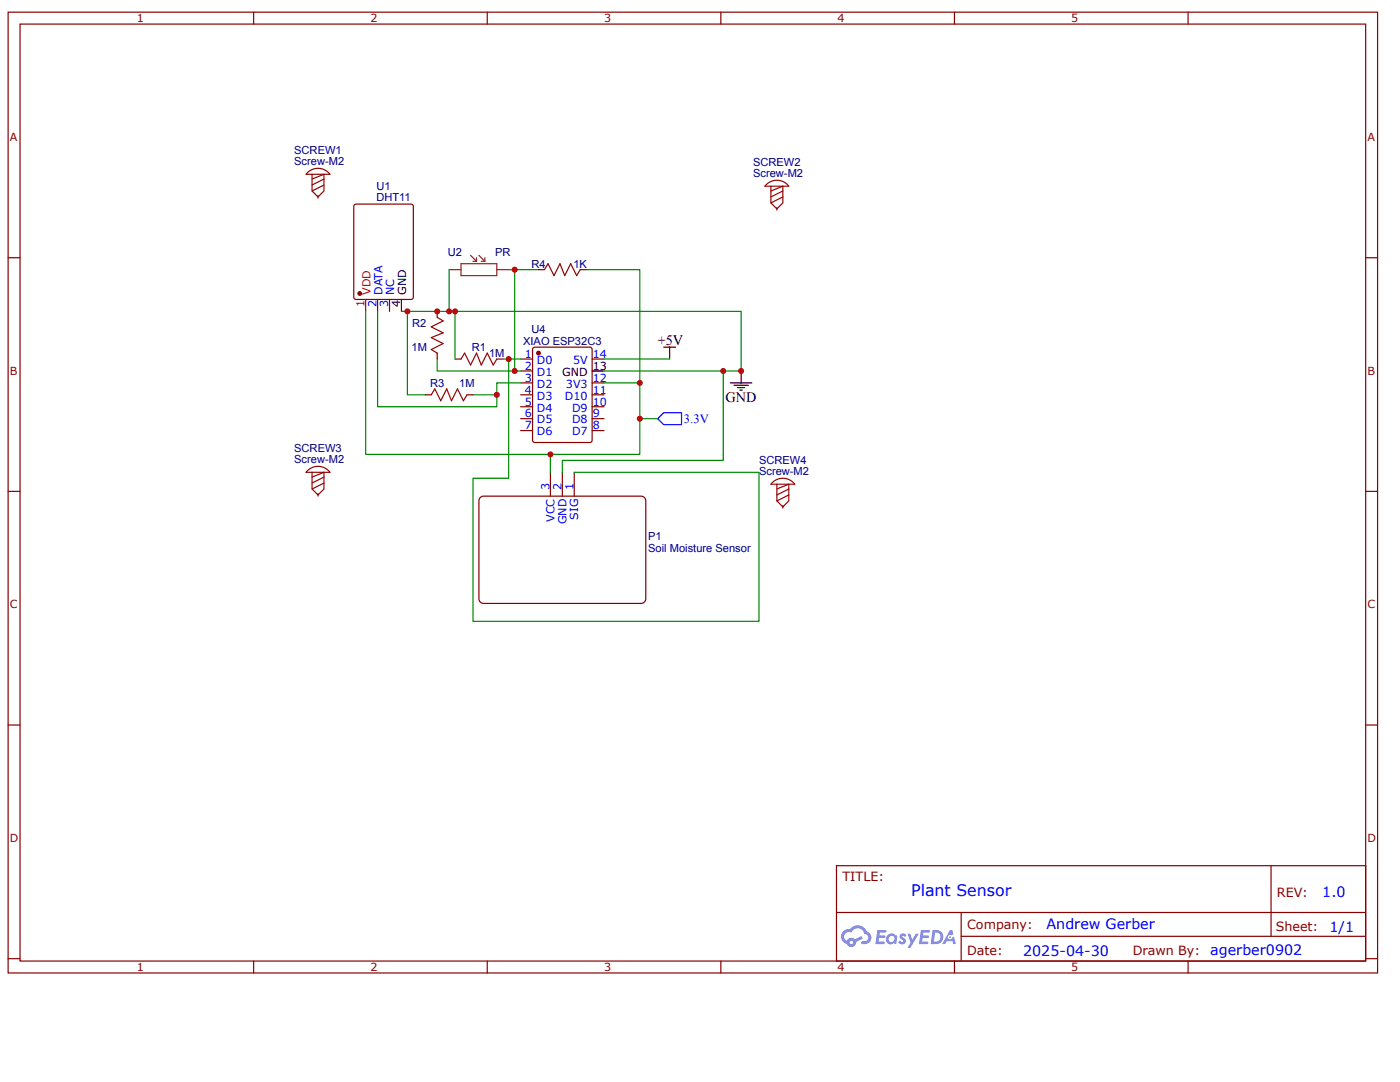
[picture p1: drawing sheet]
<svg xmlns="http://www.w3.org/2000/svg" width="279mm" height="216mm" viewBox="0 0 279 216" stroke-linecap="round" stroke-linejoin="round" font-family="sans-serif">
<g fill="none" stroke="#800" stroke-width=".24">
<path d="M1.6 2.4h273.3v191.7h-273.3zM4 4.8h268.5v187h-268.5zM50.6 2.4v2.4M97.2 2.4v2.4M143.9 2.4v2.4M190.5 2.4v2.4M237.1 2.4v2.4M1.6 51.4h2.4M272.5 51.4h2.4M1.6 98h2.4M272.5 98h2.4M1.6 144.7h2.4"/>
<path d="M272.5 144.7h2.4M166.9 172.7h105.6v19.1h-105.6zM253.7 172.8v14M1.6 191.3h2.4M50.6 191.8v2.3M97.2 191.8v2.3M143.9 191.8v2.3M167 182.1h105.5M190.5 191.8v2.3M191.8 186.8h80.7M191.8 182.1v9.5M237.1 191.8v2.3"/>
<path d="M272.5 191.3h2.4"/>
</g>
<g fill="#58f">
<path d="M179.7 186.4l.5-.1h.4l.3 .3-.3 .4a.31 .31 0 0 0-.2-.3 .31 .31 0 0 0-.4 .1l.1 .1a.8 .8 0 0 1 .6 .6 .8 .8 0 0 1-.2 .8l-.7 .1-.5-.4 .3-.3 .5 .3 .2-.3a1.11 1.11 0 0 1-.7-1.2z"/>
<path d="M181.1 186.3h.5l.5 1.2 .7-1.2h.6l-1.7 2.8h-.6l.6-1z"/>
<path d="M175.1 185.6l1.7 .1 .1 .1-.2 .3h-1.1l-.1 .6h1l.2 .2-.2 .3h-1.1l-.1 .7h1l.2 .1v.3l-1.8 .1z"/>
<path d="M183.8 185.6l1.7 .1 .1 .1-.2 .3h-1.1l-.1 .6h1l.2 .2-.2 .3-1.1-.1-.1 .8h1l.2 .1v.3l-1.8 .1z"/>
<path d="M189.6 185.6h.4l.3 .8-.4 .2a.46 .46 0 0 0-.7 .2 .46 .46 0 0 0 .3 .7 .46 .46 0 0 0 .6-.4l.3-.2 .4 1.5h-.6l-.1-.6h-1.2l-.3 .6h-.6z"/>
<path d="M186.1 185.6l-.4 2.8h.9a1.42 1.42 0 0 0 1.7-1.4 1.42 1.42 0 0 0-1.7-1.4zM186.6 186.1a.96 .96 0 0 1 1.1 1.1 .96 .96 0 0 1-1.3 .7z"/>
<path d="M177.2 186.5a1.04 1.04 0 0 0-.2 1.5 1.04 1.04 0 0 0 1.4 .2l.5 .2 .2-1.6-.4-.2a.94 .94 0 0 0-1.5-.1zM177.3 187.4a.62 .62 0 0 1 1.2 0 .62 .62 0 0 1-1.2 0z"/>
<path d="M168.3 185.8a1.48 1.48 0 0 0 .7 2.5 .95 .95 0 0 0 1.1 .7 .95 .95 0 0 0 .7-1l1.4-.7-.3-.5-1.3 .6a.96 .96 0 0 0-1.6 .3 .93 .93 0 0 1-.4-1.3 .93 .93 0 0 1 1.3-.3 1.4 1.4 0 0 1 1.4-.9 1.4 1.4 0 0 1 1.3 1.2 .77 .77 0 0 1 .7 .9 .77 .77 0 0 1-1.2 .5l-.2 .1v.3a1.31 1.31 0 0 0 1.8-.6 1.31 1.31 0 0 0-.7-1.7 2.06 2.06 0 0 0-3.5-.5l-.7 .1zM169.5 188.1a.4 .4 0 0 1 .8 0 .4 .4 0 0 1-.8 0z"/>
<circle cx="189.6" cy="187" r=".18"/>
</g>
<path d="M106.4 69.4l.4-.1h10.9l.4 .2 .1 18.3-.2 .4-11.2 .1-.4-.2-.1-18.4z" fill="none" stroke="#800" stroke-width=".24"/>
<circle cx="107.5" cy="70.5" r=".36" fill="#800"/>
<g fill="none" stroke="#800" stroke-width=".24">
<path d="M70.7 40.9l.4-.2h10.9l.4 .2 .1 18.4-.2 .4-11.2 .1-.4-.3-.1-18.3zM103.9 71.6h2.4M103.9 74h2.4M103.9 76.4h2.4M103.9 78.8h2.4M118.2 71.6h2.4M118.2 76.4h2.4M118.2 78.8h2.4M103.9 81.2h2.4M103.9 83.5h2.4M103.9 85.9h2.4M118.2 81.2h2.4"/>
<path d="M118.2 83.5h2.4M118.2 85.9h2.4"/>
<circle cx="107.5" cy="70.5" r=".36"/>
</g>
<path d="M118.2 74h2.4M132.4 69.3h2.4M133.6 69.3v2.3M145.8 76.4h4.2M146.5 76.9h2.8M147.2 77.4h1.4M147.7 77.8h.4M147.9 74v2.4" fill="none" stroke="#000" stroke-width=".24"/>
<path d="M80.1 62.1h67.8v11.9h-27.3M120.6 76.4h7.1v7.1h3.6M120.6 71.6h13" fill="none" stroke="#080" stroke-width=".24"/>
<path d="M131.3 83.5l1.1-1.2h3.6v2.4h-3.6z" fill="none" stroke="#00f" stroke-width=".24"/>
<circle cx="71.8" cy="58.6" r=".36" fill="#800"/>
<g fill="none" stroke="#800" stroke-width=".24">
<path d="M75.4 59.8v2.3M77.7 59.8v2.3M107.5 53.8h1.2M115.8 53.8h1.2M84.9 78.8h1.2M87.3 62.1v1.2M87.3 70.5v1.1M90.8 71.6h1.2M93.2 78.8h1.2M99.1 71.6h1.2"/>
<circle cx="71.8" cy="58.6" r=".36"/>
</g>
<path d="M73 59.8v2.3" fill="none" stroke="#f00" stroke-width=".24"/>
<path d="M80.1 59.8v2.3" fill="none" stroke="#000" stroke-width=".24"/>
<path d="M89.6 53.8v8.3M107.5 53.8h-4.8v20.2M117 53.8h10.7v22.6M73 62.1v28.6h54.7v-7.2M75.4 62.1v19.1h23.7v-2.4M81.3 62.1v16.7h3.6M87.3 71.6v2.4h16.6M90.8 62.1v9.5M100.3 71.6h3.6M103.9 76.4h-4.8v2.4h-4.7" fill="none" stroke="#080" stroke-width=".24"/>
<path d="M108.7 53.8l.7-1.2 1.2 2.4 1.2-2.4 .9 2.4 1.2-2.4 1.2 2.4 .7-1.2M86.1 78.8l.7-1.2 1.2 2.4 1.2-2.4 .9 2.4 1.2-2.4 1.2 2.4 .7-1.2M87.3 63.3l1.1 .7-2.3 1.2 2.3 1.2-2.3 1 2.3 1.2-2.3 1.1 1.2 .8M92 71.6l.7-1.1 1.2 2.3 1.2-2.3 1 2.3 1.1-2.3 1.2 2.3 .7-1.2" fill="none" stroke="#a00000" stroke-width=".24"/>
<path d="M89.6 53.8h2.4M92 52.6h7.1v2.4h-7.1zM93.9 51l1.2 1.1M94.4 52.1h.7M95.1 51.4v.7M95.6 51l1.2 1.1M96.1 52.1h.7M96.8 51.4v.7M99.1 53.8h2.4" fill="none" stroke="#8d2323" stroke-width=".24"/>
<path d="M95.9 99.3l.6-.3h31.4a.95 .95 0 0 1 1 1v19.5a.95 .95 0 0 1-1 .9h-31.4a.95 .95 0 0 1-.9-.9v-19.5z" fill="#fff"/>
<path d="M95.9 99.3l.6-.3h31.4a.95 .95 0 0 1 1 1v19.5a.95 .95 0 0 1-1 .9h-31.4a.95 .95 0 0 1-.9-.9v-19.5z" fill="none" stroke="#800000" stroke-width=".24"/>
<path d="M63.5 39.1v.4M155 41.4v.5M63.5 98.5v.5M109.8 94.2v4.8M112.2 94.2v4.8M114.6 94.2v4.8M156.2 100.9v.5" fill="none" stroke="#800" stroke-width=".24"/>
<path d="M101.5 53.8h1.2M101.5 71.6v23.8h-7.1v28.6h57.1v-29.8h-36.9M144.3 74v17.9h-32.1v2.3M109.8 90.7v3.5" fill="none" stroke="#080" stroke-width=".24"/>
<g fill="none" stroke="#a00000" stroke-width=".24">
<path d="M61.3 34.5a2.97 2.97 0 0 1 4.5 .3h-4.7zM62.3 34.8v3.3l1.2 1.2 1.2-1.2v-3.3l-2.4 .9M64.7 35.7l-2.4 1.2M64.7 36.9l-2.4 1.2M152.9 36.9a2.97 2.97 0 0 1 4.5 .3h-4.7zM153.9 37.2v3.3l1.1 1.2 1.2-1.2v-3.3l-2.3 .9M156.2 38.1l-2.3 1.2M156.2 39.3l-2.3 1.2M61.3 94a2.97 2.97 0 0 1 4.5 .2h-4.7zM62.3 94.2v3.4l1.2 1.2 1.2-1.2v-3.4l-2.4 1M64.7 95.2l-2.4 1.2M64.7 96.4l-2.4 1.2"/>
<path d="M154.1 96.4a2.97 2.97 0 0 1 4.5 .2h-4.7zM155 96.6v3.4l1.2 1.1 1.2-1.1v-3.4l-2.4 1M157.4 97.6l-2.4 1.2M157.4 98.8l-2.4 1.2"/>
</g>
<g fill="#c00">
<circle cx="127.7" cy="83.5" r=".59"/>
<circle cx="99.1" cy="78.8" r=".59"/>
<circle cx="81.3" cy="62.1" r=".59"/>
<circle cx="87.3" cy="62.1" r=".59"/>
<circle cx="127.7" cy="76.4" r=".59"/>
<circle cx="89.6" cy="62.1" r=".59"/>
<circle cx="102.7" cy="74" r=".59"/>
<circle cx="90.8" cy="62.1" r=".59"/>
<circle cx="109.8" cy="90.7" r=".59"/>
<circle cx="147.9" cy="74" r=".59"/>
<circle cx="102.7" cy="53.8" r=".59"/>
<circle cx="144.3" cy="74" r=".59"/>
<circle cx="101.5" cy="71.6" r=".59"/>
</g>
<text font-size="3.2" fill="#00f" x="181.8" y="178.8">Plant Sensor</text>
<g font-size="2.9">
<text x="131.3" y="68.8">+5V</text>
<text x="144.8" y="80.2">GND</text>
</g>
<g font-size="2.9" fill="#00f">
<text x="263.9" y="179">1.0</text>
<text x="208.9" y="185.4">Andrew Gerber</text>
<text x="265.3" y="185.9">1/1</text>
<text x="204.2" y="190.7">2025-04-30</text>
<text x="241.5" y="190.6">agerber0902</text>
</g>
<text font-size="2.5" fill="#00f" x="136.5" y="84.4">3.3V</text>
<g font-size="2.5" fill="#800">
<text x="168.1" y="175.8">TITLE:</text>
<text x="254.9" y="179">REV:</text>
<text x="193" y="185.4">Company:</text>
<text x="254.6" y="185.8">Sheet:</text>
<text x="193" y="190.6">Date:</text>
<text x="226.1" y="190.6">Drawn By:</text>
</g>
<g font-size="2.2" fill="#800">
<text x="27.3" y="4.5">1</text>
<text x="73.9" y="4.5">2</text>
<text x="120.6" y="4.5">3</text>
<text x="167.2" y="4.5">4</text>
<text x="213.8" y="4.5">5</text>
<text x="2" y="28.1">A</text>
<text x="272.9" y="28.1">A</text>
<text x="2" y="74.7">B</text>
<text x="272.9" y="74.7">B</text>
<text x="2" y="121.4">C</text>
<text x="272.9" y="121.4">C</text>
<text x="2" y="168">D</text>
<text x="272.9" y="168">D</text>
<text x="27.3" y="193.8">1</text>
<text x="73.9" y="193.8">2</text>
<text x="120.6" y="193.8">3</text>
<text x="167.2" y="193.8">4</text>
<text x="213.8" y="193.8">5</text>
</g>
<g font-size="2.2" fill="#000080">
<text x="58.7" y="32.9">Screw-M2</text>
<text x="58.7" y="30.7">SCREW1</text>
<text x="150.3" y="35.3">Screw-M2</text>
<text x="150.3" y="33.1">SCREW2</text>
<text x="75.1" y="40">DHT11</text>
<text x="75.1" y="37.9">U1</text>
<text x="89.4" y="51">U2</text>
<text x="98.8" y="51">PR</text>
<text x="106.1" y="53.4">R4</text>
<text x="114.4" y="53.4">1K</text>
<text x="82.3" y="65.3">R2</text>
<text x="82.1" y="70.1">1M</text>
<text x="94.2" y="70.1">R1</text>
<text x="97.6" y="71.2">1M</text>
<text x="104.4" y="68.9">XIAO ESP32C3</text>
<text x="106" y="66.5">U4</text>
<text x="85.8" y="77.2">R3</text>
<text x="91.7" y="77.2">1M</text>
<text x="58.7" y="92.3">Screw-M2</text>
<text x="58.7" y="90.2">SCREW3</text>
<text x="151.5" y="94.7">Screw-M2</text>
<text x="151.5" y="92.6">SCREW4</text>
<text x="129.4" y="107.8">P1</text>
<text x="129.4" y="110.1">Soil Moisture Sensor</text>
</g>
<g font-size="2.2" fill="#f00">
<text x="73.9" y="58.9" transform="rotate(-90 73.9 58.9)">VDD</text>
<text x="72.7" y="61.3" transform="rotate(-90 72.7 61.3)">1</text>
</g>
<g font-size="2.2" fill="#00f">
<text x="76.3" y="58.9" transform="rotate(-90 76.3 58.9)">DATA</text>
<text x="78.7" y="58.9" transform="rotate(-90 78.7 58.9)">NC</text>
<text x="75.1" y="61.3" transform="rotate(-90 75.1 61.3)">2</text>
<text x="77.5" y="61.3" transform="rotate(-90 77.5 61.3)">3</text>
<text x="104.7" y="71.4">1</text>
<text x="118.3" y="71.4">14</text>
<text x="104.7" y="73.8">2</text>
<text x="104.7" y="76.2">3</text>
<text x="107.2" y="72.6">D0</text>
<text x="107.2" y="75">D1</text>
<text x="107.2" y="77.4">D2</text>
<text x="113" y="77.4">3V3</text>
<text x="114.4" y="72.6">5V</text>
<text x="118.3" y="76.2">12</text>
<text x="104.7" y="78.5">4</text>
<text x="104.7" y="80.9">5</text>
<text x="104.7" y="83.3">6</text>
<text x="107.2" y="79.7">D3</text>
<text x="107.2" y="82.1">D4</text>
<text x="112.8" y="79.7">D10</text>
<text x="114.2" y="82.1">D9</text>
<text x="118.3" y="83.3">9</text>
<text x="118.3" y="80.9">10</text>
<text x="118.3" y="78.5">11</text>
<text x="104.7" y="85.7">7</text>
<text x="107.2" y="84.5">D5</text>
<text x="107.2" y="86.9">D6</text>
<text x="114.2" y="86.9">D7</text>
<text x="114.2" y="84.5">D8</text>
<text x="118.3" y="85.7">8</text>
<text x="109.7" y="97.9" transform="rotate(-90 109.7 97.9)">3</text>
<text x="112.1" y="97.9" transform="rotate(-90 112.1 97.9)">2</text>
<text x="114.4" y="97.9" transform="rotate(-90 114.4 97.9)">1</text>
<text x="110.6" y="104.2" transform="rotate(-90 110.6 104.2)">VCC</text>
<text x="113" y="104.6" transform="rotate(-90 113 104.6)">GND</text>
<text x="115.4" y="103.7" transform="rotate(-90 115.4 103.7)">SIG</text>
</g>
<g font-size="2.2">
<text x="81.1" y="58.9" transform="rotate(-90 81.1 58.9)">GND</text>
<text x="79.9" y="61.3" transform="rotate(-90 79.9 61.3)">4</text>
<text x="112.2" y="75">GND</text>
<text x="118.3" y="73.8">13</text>
</g>
</svg>
